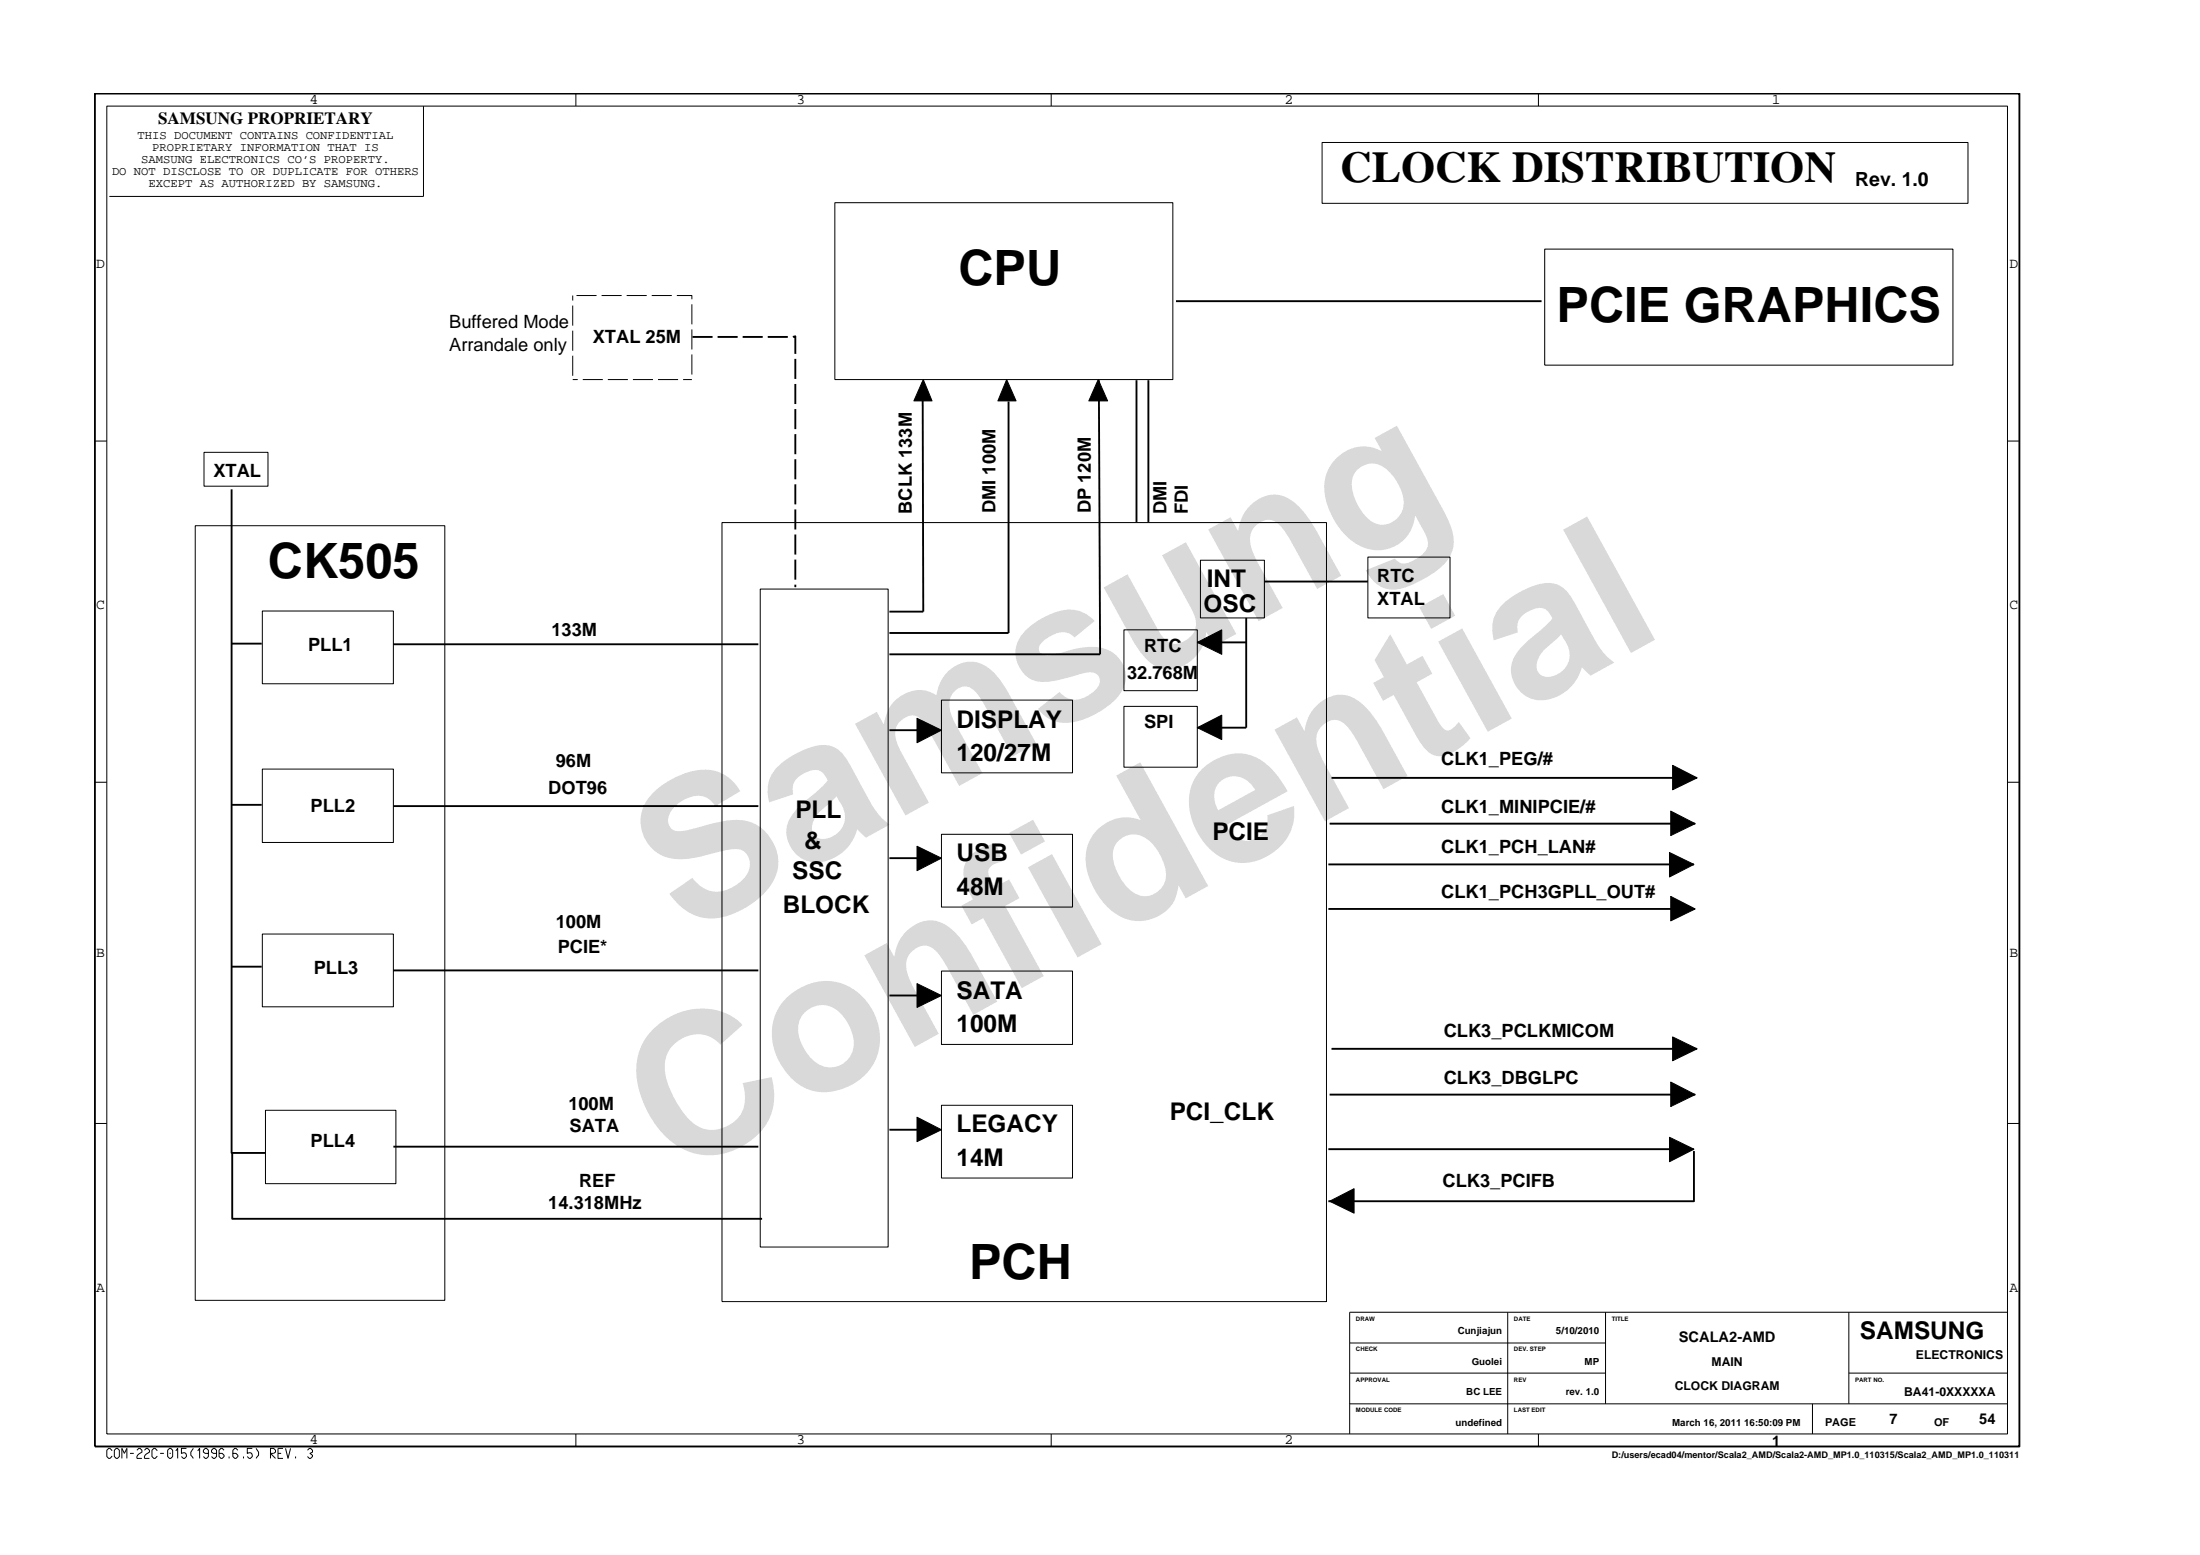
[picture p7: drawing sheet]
<svg xmlns="http://www.w3.org/2000/svg" width="297mm" height="210mm" viewBox="0 0 297 210" stroke-linecap="round" stroke-linejoin="round" font-family="sans-serif">
<g fill="none" stroke="#000" stroke-width=".25">
<path d="M12.8 12.6h259.9v182.7h-259.9zM93.5 45.5h2.7M96.9 45.5h2.7M100.3 45.5h2.7M103.7 45.5h2.7M107 45.5l.4-.1v2.4M107.4 48.4v2.8M107.4 51.8v2.7M107.4 55.2v2.7M107.4 58.6v2.7M124.6 51.6l.1 31h-4.6M136.2 54.2v31.2h-16.1"/>
<path d="M148.4 51.3l.1 37h-28.4M153.4 51.3v19.2M155.1 51.3v19.2M158.8 40.7h49.3M31.3 66.1v89.5h4.5M107.4 62v2.7M107.4 65.4v2.7M107.4 68.8v2.7M107.4 72.2v2.7M107.4 75.5v2.7M107.4 78.9v.4M170.7 78.5h14"/>
<path d="M31.3 86.9h4M53.1 87h49.3M120.1 98.6h3.7M161.7 86.7h6.6M168.3 83.4v14.8h-6.6M31.3 108.6h4M53.1 108.8h49.3M120.1 115.8h3.7M179.4 116.7h49.3M179.5 111.2h49.4M179.8 105h49.3M31.3 130.5h4"/>
<path d="M53.1 131h49.3M120.1 134.4h3.7M179.4 122.7h49.3M31.4 155.5v9h71.5M53.1 154.8h49.3M120.1 152.5h3.7M179.4 155.1h49.3M179.5 147.8h49.4M179.8 141.6h49.3M228.7 155.4v6.8h-49.3"/>
</g>
<g fill="none" stroke="#000" stroke-width=".14">
<path d="M14.4 14.3h256.6v179.3h-256.6zM57.2 14.3v12.2h-42.4M77.8 12.6v1.7M141.9 12.6v1.7M178.5 19.2h87.2v8.2h-87.2zM207.7 12.6v1.7M77.3 39.9v.7M77.8 39.9h2.7M81.2 39.9h2.7M84.6 39.9h2.7M88 39.9h2.7M91.4 39.9h2v.5"/>
<path d="M112.7 27.4h45.7v23.8h-45.7zM208.6 33.6h55.1v15.7h-55.1zM12.8 59.5h1.6M77.3 51.2h.7M77.3 41.2v2.8M77.3 44.6v2.7M77.3 48v2.7M78.7 51.2h2.7M82.1 51.2h2.7M85.5 51.2h2.7M88.8 51.2h2.8M92.2 51.2h1.2"/>
<path d="M93.4 41.1v2.7M93.4 44.5v2.7M93.4 47.9v2.7M124.7 51.2l1.1 2.9h-2.4zM135.9 51.2l1.3 2.9h-2.5zM148.3 51.2l1.2 2.9h-2.5zM271 59.5h1.7M26.4 71h33.7v104.5h-33.7zM27.5 61.1h8.7v4.5h-8.7zM97.5 70.5h81.6v105.2h-81.6zM102.6 79.5h17.3v88.8h-17.3zM162.1 75.6h8.6v7.8h-8.6z"/>
<path d="M184.7 75.2h11.1v8.2h-11.1zM35.4 82.5h17.7v9.8h-17.7zM123.8 97l3.3 1.6-3.3 1.7zM127.1 94.5h17.7v9.8h-17.7zM151.8 85h9.9v8.2h-9.9zM151.8 95.3h9.9v8.3h-9.9zM161.7 86.7l3.3-1.7v3.3zM161.7 98.2l3.3-1.7v3.3zM12.8 105.6h1.6M35.4 103.8h17.7v9.9h-17.7zM123.8 114.2l3.3 1.6-3.3 1.7zM127.1 112.6h17.7v9.8h-17.7z"/>
<path d="M225.4 115.1l3.3 1.6-3.3 1.7zM225.6 109.5l3.3 1.7-3.3 1.6zM225.8 103.3l3.3 1.7-3.3 1.6zM271 105.6h1.7M35.4 126.1h17.7v9.8h-17.7zM123.8 132.8l3.3 1.6-3.3 1.6zM127.1 131.1h17.7v9.9h-17.7zM225.6 121l3.3 1.7-3.3 1.6zM225.8 140l3.3 1.6-3.3 1.6zM12.8 151.7h1.6M35.8 149.9h17.7v9.9h-17.7zM123.8 150.8l3.3 1.7-3.3 1.6z"/>
<path d="M127.1 149.2h17.7v9.8h-17.7zM225.4 153.5l3.3 1.6-3.3 1.7zM225.6 146.1l3.3 1.7-3.3 1.6zM271 151.7h1.7M179.5 162.2l3.3-1.7v3.3zM203.6 177.1v16.5M216.8 177.1v12.4M249.6 177.1v12.4M271 177.1h-88.8v16.5M15.1 195.8l-.3-.3h-.1l-.3 .3v.8l.3 .3h.1l.3-.4M15.7 195.5h.2l.2 .3v.8l-.2 .3h-.2l-.3-.3v-.8zM16.5 196.9v-1.4l.3 .7 .3-.7v1.4"/>
<path d="M17.6 196.2h.5M18.5 195.8l.2-.3h.2l.3 .3v.2l-.5 .3-.2 .3v.3h.7M19.5 195.8l.3-.3h.1l.3 .3v.2l-.4 .3-.3 .3v.3h.7M21.2 195.8l-.3-.3h-.1l-.3 .3v.8l.3 .3h.1l.3-.4M21.6 196.2h.5M22.9 195.5h.2l.2 .3v.8l-.2 .3h-.2l-.3-.3v-.8zM23 196.1v.2M23.7 195.8l.3-.3v1.4M25.2 195.5h-.7v.7l.4-.1 .2 .1 .1 .2v.2l-.3 .3h-.1l-.3-.3M26.1 195.5a.82 .82 0 0 0 0 1.4M26.7 195.8l.3-.3v1.4M28.1 196.2h-.4l-.2-.2v-.2l.2-.3h.2l.2 .3v.8l-.2 .3h-.2l-.2-.3"/>
<path d="M29.2 196.2h-.4l-.2-.2v-.2l.2-.3h.2l.2 .3v.8l-.2 .3h-.2l-.2-.3M30.3 195.8l-.3-.3h-.2l-.2 .3v.8l.2 .3h.2l.3-.3v-.2l-.3-.2h-.4M30.9 196.6v.3M32.1 195.8l-.2-.3h-.2l-.3 .3v.8l.3 .3h.2l.2-.3v-.2l-.2-.2h-.5M32.9 196.6v.3M34.1 195.5h-.7v.7l.4-.1 .2 .1 .1 .2v.2l-.3 .3h-.2l-.2-.3M34.6 195.5a.82 .82 0 0 1 0 1.4M36.5 196.9v-1.4h.4l.3 .3v.2l-.3 .2h-.4l.7 .7M37.5 196.2h.5M38.2 195.5h-.7v1.4h.7M38.6 195.5l.3 1.4 .3-1.4M39.9 196.6v.3"/>
<path d="M41.5 195.8l.3-.3h.1l.3 .3v.2l-.3 .2 .3 .2v.2l-.3 .3h-.1l-.3-.3M77.8 193.6v1.7M141.9 193.6v1.7M182.2 189.5h88.8M182.2 185.3h34.6M182.2 181.3h34.6M207.7 193.6v1.7M244.7 189.5v4.1M249.6 185.3h21.4"/>
</g>
<g fill="#000">
<path d="M124.7 51.2l1.1 2.9h-2.4zM135.9 51.2l1.3 2.9h-2.5zM148.3 51.2l1.2 2.9h-2.5zM123.8 97l3.3 1.6-3.3 1.7zM161.7 86.7l3.3-1.7v3.3zM161.7 98.2l3.3-1.7v3.3zM123.8 114.2l3.3 1.6-3.3 1.7zM225.4 115.1l3.3 1.6-3.3 1.7zM225.6 109.5l3.3 1.7-3.3 1.6zM225.8 103.3l3.3 1.7-3.3 1.6zM123.8 132.8l3.3 1.6-3.3 1.6zM225.6 121l3.3 1.7-3.3 1.6z"/>
<path d="M225.8 140l3.3 1.6-3.3 1.6zM123.8 150.8l3.3 1.7-3.3 1.6zM225.4 153.5l3.3 1.6-3.3 1.7zM225.6 146.1l3.3 1.7-3.3 1.6zM179.5 162.2l3.3-1.7v3.3z"/>
</g>
<g font-size="26.5" fill="#d9d9d9">
<text x="92.4" y="126.5" transform="rotate(-29 92.4 126.5)">Samsung</text>
<text x="91.1" y="159.2" transform="rotate(-29 91.1 159.2)">Confidential</text>
</g>
<g font-size="6.6">
<text x="129.4" y="38.5">CPU</text>
<text x="210.2" y="43.5">PCIE GRAPHICS</text>
<text x="36.2" y="78.1">CK505</text>
<text x="130.8" y="172.6">PCH</text>
</g>
<text font-size="5.9" x="181" y="24.5">CLOCK DISTRIBUTION</text>
<g font-size="3.3">
<text x="162.5" y="82.6">OSC</text>
<text x="162.9" y="79.3">INT</text>
<text x="129.1" y="98.2">DISPLAY</text>
<text x="129.1" y="102.7">120/27M</text>
<text x="107.4" y="110.4">PLL</text>
<text x="163.7" y="113.4">PCIE</text>
<text x="107" y="118.6">SSC</text>
<text x="108.6" y="114.6">&amp;</text>
<text x="129.1" y="116.3">USB</text>
<text x="105.7" y="123.2">BLOCK</text>
<text x="129.1" y="120.8">48M</text>
<text x="129.1" y="134.8">SATA</text>
<text x="129.1" y="139.3">100M</text>
<text x="129.1" y="152.8">LEGACY</text>
<text x="157.9" y="151.2">PCI_CLK</text>
<text x="129.1" y="157.4">14M</text>
<text x="251.1" y="180.8">SAMSUNG</text>
</g>
<text font-size="2.6" x="250.5" y="25.1">Rev. 1.0</text>
<g font-size="2.5">
<text x="60.6" y="44.2">Buffered Mode</text>
<text x="60.6" y="47.3">Arrandale only</text>
<text x="80" y="46.2">XTAL 25M</text>
<text x="28.8" y="64.4">XTAL</text>
<text x="123.1" y="69.4" transform="rotate(-90 123.1 69.4)">BCLK 133M</text>
<text x="134.4" y="69.3" transform="rotate(-90 134.4 69.3)">DMI 100M</text>
<text x="147.3" y="69.3" transform="rotate(-90 147.3 69.3)">DP 120M</text>
<text x="157.5" y="69.4" transform="rotate(-90 157.5 69.4)">DMI</text>
<text x="160.4" y="69.4" transform="rotate(-90 160.4 69.4)">FDI</text>
<text x="186" y="78.5">RTC</text>
<text x="186" y="81.7">XTAL</text>
<text x="41.6" y="87.8">PLL1</text>
<text x="74.5" y="85.9">133M</text>
<text x="154.5" y="88.1">RTC</text>
<text x="152.2" y="91.6">32.768M</text>
<text x="154.5" y="98.3">SPI</text>
<text x="74" y="107.1">DOT96</text>
<text x="75" y="103.6">96M</text>
<text x="194.6" y="103.3">CLK1_PEG/#</text>
<text x="41.9" y="109.6">PLL2</text>
<text x="194.6" y="109.7">CLK1_MINIPCIE/#</text>
<text x="194.6" y="115.1">CLK1_PCH_LAN#</text>
<text x="75" y="125.2">100M</text>
<text x="194.6" y="121.3">CLK1_PCH3GPLL_OUT#</text>
<text x="42.4" y="131.4">PLL3</text>
<text x="75.3" y="128.6">PCIE*</text>
<text x="194.9" y="140">CLK3_PCLKMICOM</text>
<text x="76.7" y="149.9">100M</text>
<text x="194.9" y="146.3">CLK3_DBGLPC</text>
<text x="41.9" y="154.8">PLL4</text>
<text x="76.9" y="152.8">SATA</text>
<text x="78.2" y="160.3">REF</text>
<text x="194.8" y="160.3">CLK3_PCIFB</text>
<text x="74" y="163.3">14.318MHz</text>
</g>
<text font-size="2.3" x="21.4" y="16.7">SAMSUNG PROPRIETARY</text>
<g font-size="2">
<text x="41.8" y="14">4</text>
<text x="107.6" y="14">3</text>
<text x="173.4" y="14">2</text>
<text x="239.2" y="14">1</text>
<text x="13" y="36.2">D</text>
<text x="271.3" y="36.2">D</text>
<text x="13" y="82.3">C</text>
<text x="271.3" y="82.3">C</text>
<text x="13" y="129.2">B</text>
<text x="271.3" y="129.2">B</text>
<text x="13" y="174.4">A</text>
<text x="271.3" y="174.4">A</text>
<text x="226.7" y="181.2">SCALA2-AMD</text>
<text x="41.8" y="195">4</text>
<text x="107.6" y="195">3</text>
<text x="173.4" y="195">2</text>
<text x="239.3" y="195.1">1</text>
<text x="255.1" y="192.2">7</text>
<text x="267.2" y="192.2">54</text>
</g>
<g font-size="1.6">
<text x="15.1" y="23.7">DO NOT DISCLOSE TO OR DUPLICATE FOR OTHERS</text>
<text x="18.6" y="18.8">THIS DOCUMENT CONTAINS CONFIDENTIAL</text>
<text x="19.1" y="22">SAMSUNG ELECTRONICS CO’S PROPERTY.</text>
<text x="20.5" y="20.4">PROPRIETARY INFORMATION THAT IS</text>
<text x="20.1" y="25.3">EXCEPT AS AUTHORIZED BY SAMSUNG.</text>
<text x="231.1" y="184.3">MAIN</text>
<text x="258.7" y="183.5">ELECTRONICS</text>
<text x="226.1" y="187.6">CLOCK DIAGRAM</text>
<text x="257.1" y="188.4">BA41-0XXXXXA</text>
</g>
<g font-size="1.5">
<text x="246.4" y="192.5">PAGE</text>
<text x="261.1" y="192.5">OF</text>
</g>
<g font-size="1.3">
<text x="196.8" y="180.1">Cunjiajun</text>
<text x="198.7" y="184.2">Guolei</text>
<text x="210.1" y="180.1">5/10/2010</text>
<text x="214" y="184.2">MP</text>
<text x="198" y="188.3">BC LEE</text>
<text x="211.4" y="188.3">rev. 1.0</text>
<text x="196.5" y="192.4">undefined</text>
<text x="225.8" y="192.4">March 16, 2011 16:50:09 PM</text>
</g>
<text font-size="1.2" x="217.6" y="196.9">D:/users/ecad04/mentor/Scala2_AMD/Scala2-AMD_MP1.0_110315/Scala2_AMD_MP1.0_110311</text>
<g font-size=".8">
<text x="183.1" y="178.3">DRAW</text>
<text x="204.4" y="178.3">DATE</text>
<text x="217.6" y="178.3">TITLE</text>
<text x="183.1" y="182.3">CHECK</text>
<text x="204.4" y="182.3">DEV. STEP</text>
<text x="183.1" y="186.5">APPROVAL</text>
<text x="183.1" y="190.6">MODULE CODE</text>
<text x="204.4" y="186.5">REV</text>
<text x="204.4" y="190.6">LAST EDIT</text>
<text x="250.5" y="186.5">PART NO.</text>
</g>
</svg>
